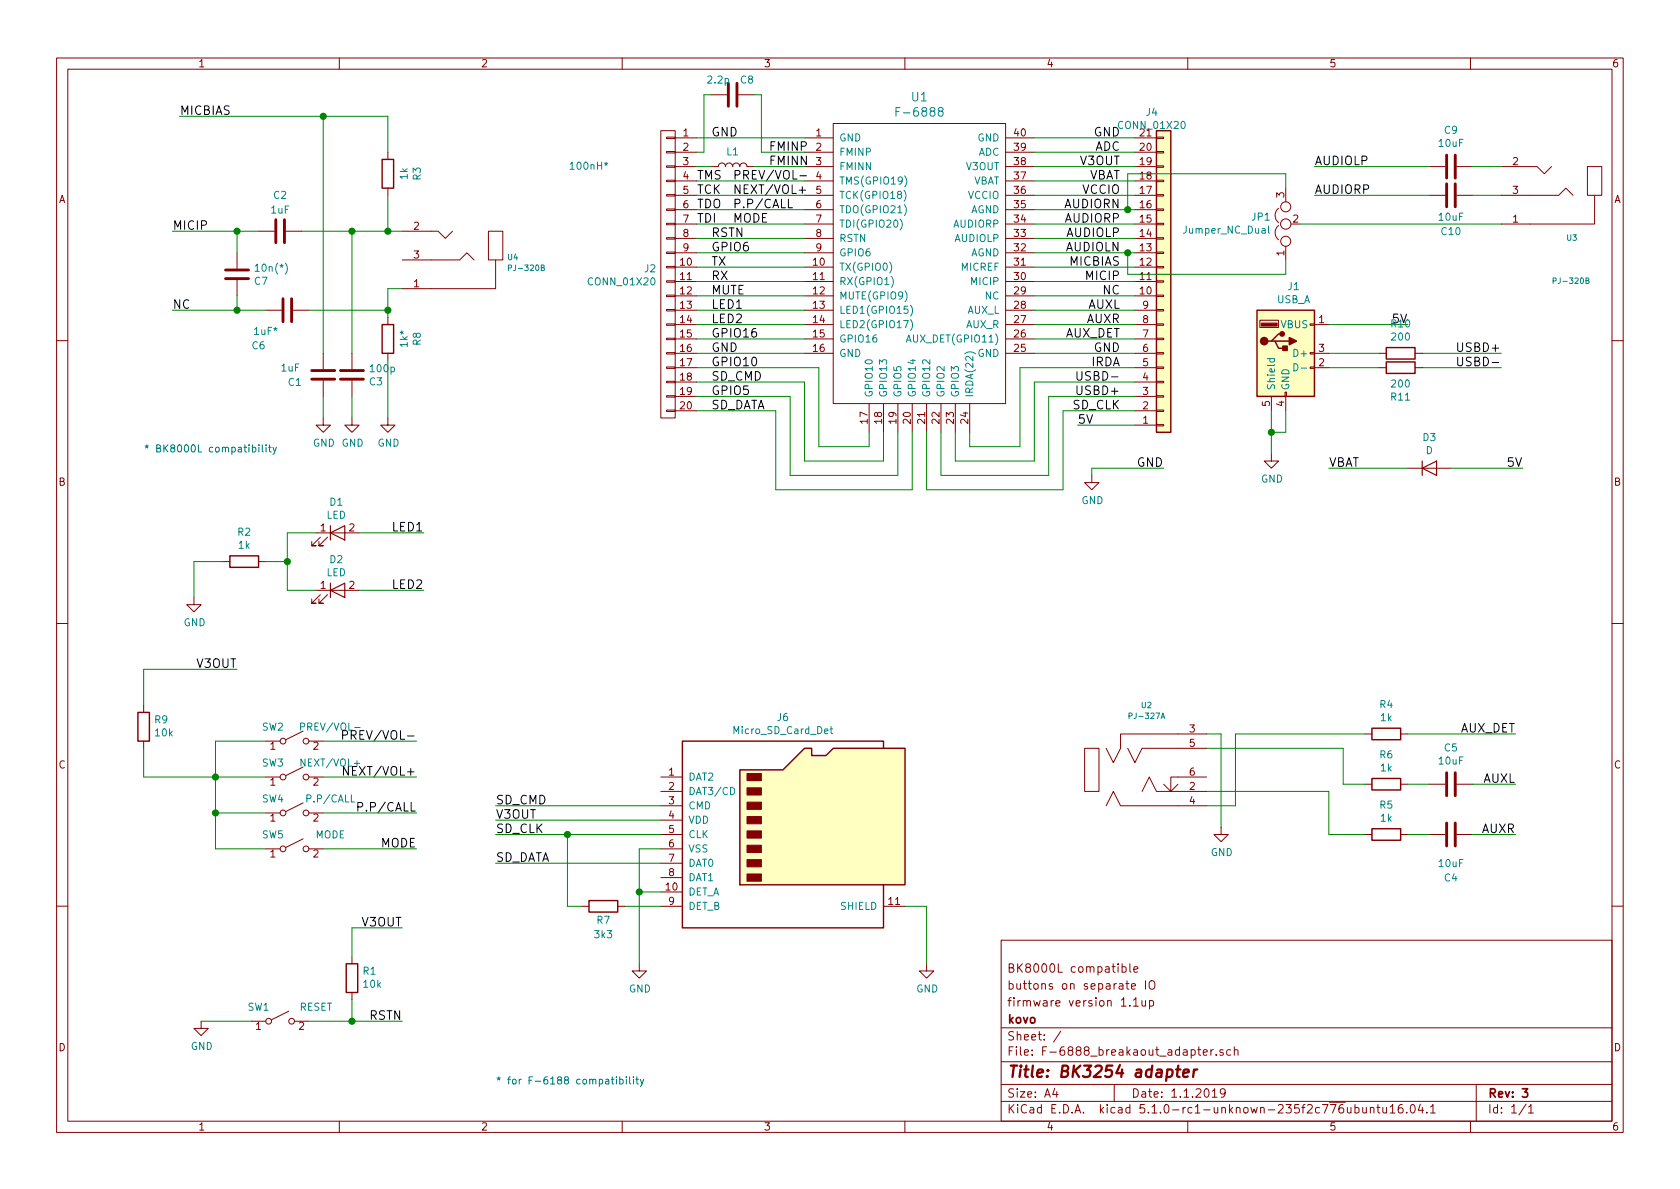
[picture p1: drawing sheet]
EESchema Schematic File Version 4
LIBS:F-6888_breakaout_adapter-cache
EELAYER 29 0
EELAYER END
$Descr A4 11693 8268
encoding utf-8
Sheet 1 1
Title "BK3254 adapter"
Date "1.1.2019"
Rev "3"
Comp "kovo"
Comment1 "firmware version 1.1up"
Comment2 "buttons on separate IO"
Comment3 "BK8000L compatible"
Comment4 ""
$EndDescr
$Comp
L F-6888_breakaout_adapter-rescue:F-6888-F-6888 U1
U 1 1
P 6350 1100
F 0 "U1" H 6400 1537 60  0000 C CNN
F 1 "F-6888" H 6400 1431 60  0000 C CNN
F 2 "modules:F-6888" H 6350 1100 60  0001 C CNN
F 3 "" H 6350 1100 60  0001 C CNN
	1    6350 1100
	1    0    0    -1  
$EndComp
$Comp
L F-6888_breakaout_adapter-rescue:CONN_01X20-RESCUE-F-6888_breakaout_adapter J2
U 1 1
P 4650 1900
F 0 "J2" H 4728 1941 50  0000 L CNN
F 1 "CONN_01X20" H 4728 1850 50  0000 L CNN
F 2 "Pin_Headers:Pin_Header_Straight_1x20_Pitch2.54mm" H 4650 1900 50  0001 C CNN
F 3 "" H 4650 1900 50  0001 C CNN
	1    4650 1900
	-1   0    0    -1  
$EndComp
$Comp
L Connector_Generic:Conn_01x21 J4
U 1 1
P 8100 1950
F 0 "J4" H 8018 775 50  0000 C CNN
F 1 "CONN_01X20" H 8018 866 50  0000 C CNN
F 2 "Pin_Headers:Pin_Header_Straight_1x21_Pitch2.54mm" H 8100 1950 50  0001 C CNN
F 3 "" H 8100 1950 50  0001 C CNN
	1    8100 1950
	1    0    0    1   
$EndComp
Text Label 4950 950  0    60   ~ 6
GND
Text Label 5350 1050 0    60   ~ 6
FMINP
Text Label 5350 1150 0    60   ~ 6
FMINN
Text Label 4850 1250 0    60   ~ 6
TMS
Text Label 4850 1350 0    60   ~ 6
TCK
Text Label 4850 1450 0    60   ~ 6
TDO
Text Label 4850 1550 0    60   ~ 6
TDI
Text Label 4950 1650 0    60   ~ 6
RSTN
Text Label 4950 1750 0    60   ~ 6
GPIO6
Text Label 4950 1850 0    60   ~ 6
TX
Text Label 4950 1950 0    60   ~ 6
RX
Text Label 4950 2050 0    60   ~ 6
MUTE
Text Label 4950 2150 0    60   ~ 6
LED1
Text Label 4950 2250 0    60   ~ 6
LED2
Text Label 4950 2450 0    60   ~ 6
GND
Text Label 4950 2550 0    60   ~ 6
GPIO10
Text Label 4950 2650 0    60   ~ 6
SD_CMD
Text Label 4950 2750 0    60   ~ 6
GPIO5
Text Label 4950 2850 0    60   ~ 6
SD_DATA
Text Label 7800 2550 2    60   ~ 6
IRDA
Text Label 7800 2650 2    60   ~ 6
USBD-
Text Label 7800 2750 2    60   ~ 6
USBD+
Text Label 7800 2850 2    60   ~ 6
SD_CLK
Text Label 7800 2450 2    60   ~ 6
GND
Text Label 7800 2350 2    60   ~ 6
AUX_DET
Text Label 7800 2250 2    60   ~ 6
AUXR
Text Label 7800 2150 2    60   ~ 6
AUXL
Text Label 7800 1950 2    60   ~ 6
MICIP
Text Label 7800 1850 2    60   ~ 6
MICBIAS
Text Label 7800 1750 2    60   ~ 6
AUDIOLN
Text Label 7800 1650 2    60   ~ 6
AUDIOLP
Text Label 7800 1550 2    60   ~ 6
AUDIORP
Text Label 7800 1450 2    60   ~ 6
AUDIORN
Text Label 7800 1350 2    60   ~ 6
VCCIO
Text Label 7800 1250 2    60   ~ 6
VBAT
Text Label 7800 1150 2    60   ~ 6
V3OUT
Text Label 7800 1050 2    60   ~ 6
ADC
Text Label 7800 950  2    60   ~ 6
GND
Text Label 5100 1250 0    60   ~ 6
PREV/VOL-
Text Label 5100 1350 0    60   ~ 6
NEXT/VOL+
Text Label 5100 1450 0    60   ~ 6
P.P/CALL
Text Label 5100 1550 0    60   ~ 6
MODE
Text Label 4950 2350 0    60   ~ 6
GPIO16
$Comp
L power:GND #PWR01
U 1 1
P 7600 3300
F 0 "#PWR01" H 7600 3050 50  0001 C CNN
F 1 "GND" H 7605 3127 50  0000 C CNN
F 2 "" H 7600 3300 50  0001 C CNN
F 3 "" H 7600 3300 50  0001 C CNN
	1    7600 3300
	1    0    0    -1  
$EndComp
Text Label 8100 3250 2    60   ~ 6
GND
$Comp
L F-6888_breakaout_adapter-rescue:LED-RESCUE-F-6888_breakaout_adapter D1
U 1 1
P 2350 3700
F 0 "D1" H 2341 3916 50  0000 C CNN
F 1 "LED" H 2341 3825 50  0000 C CNN
F 2 "LEDs:LED_1206_HandSoldering" H 2350 3700 50  0001 C CNN
F 3 "" H 2350 3700 50  0001 C CNN
	1    2350 3700
	1    0    0    -1  
$EndComp
$Comp
L power:GND #PWR02
U 1 1
P 1350 4150
F 0 "#PWR02" H 1350 3900 50  0001 C CNN
F 1 "GND" H 1355 3977 50  0000 C CNN
F 2 "" H 1350 4150 50  0001 C CNN
F 3 "" H 1350 4150 50  0001 C CNN
	1    1350 4150
	1    0    0    -1  
$EndComp
$Comp
L F-6888_breakaout_adapter-rescue:LED-RESCUE-F-6888_breakaout_adapter D2
U 1 1
P 2350 4100
F 0 "D2" H 2341 4316 50  0000 C CNN
F 1 "LED" H 2341 4225 50  0000 C CNN
F 2 "LEDs:LED_1206_HandSoldering" H 2350 4100 50  0001 C CNN
F 3 "" H 2350 4100 50  0001 C CNN
	1    2350 4100
	1    0    0    -1  
$EndComp
$Comp
L F-6888_breakaout_adapter-rescue:R-RESCUE-F-6888_breakaout_adapter R2
U 1 1
P 1700 3900
F 0 "R2" V 1493 3900 50  0000 C CNN
F 1 "1k" V 1584 3900 50  0000 C CNN
F 2 "Resistors_SMD:R_0805_HandSoldering" V 1630 3900 50  0001 C CNN
F 3 "" H 1700 3900 50  0001 C CNN
	1    1700 3900
	0    1    1    0   
$EndComp
Text Label 1250 800  0    60   ~ 6
MICBIAS
Text Label 1200 1600 0    60   ~ 6
MICIP
$Comp
L F-6888_breakaout_adapter-rescue:R-RESCUE-F-6888_breakaout_adapter R3
U 1 1
P 2700 1200
F 0 "R3" V 2493 1200 50  0000 C CNN
F 1 "1k" V 2584 1200 50  0000 C CNN
F 2 "Resistors_SMD:R_0805_HandSoldering" V 2630 1200 50  0001 C CNN
F 3 "" H 2700 1200 50  0001 C CNN
	1    2700 1200
	-1   0    0    1   
$EndComp
$Comp
L F-6888_breakaout_adapter-rescue:C-RESCUE-F-6888_breakaout_adapter C2
U 1 1
P 1950 1600
F 0 "C2" V 1698 1600 50  0000 C CNN
F 1 "1uF" V 1800 1600 50  0000 C CNN
F 2 "Capacitors_SMD:C_1206_HandSoldering" H 1988 1450 50  0001 C CNN
F 3 "" H 1950 1600 50  0001 C CNN
	1    1950 1600
	0    1    1    0   
$EndComp
$Comp
L F-6888_breakaout_adapter-rescue:C-RESCUE-F-6888_breakaout_adapter C1
U 1 1
P 2250 2600
F 0 "C1" H 2500 2550 50  0000 R CNN
F 1 "1uF" H 2550 2650 50  0000 R CNN
F 2 "Capacitors_SMD:C_1206_HandSoldering" H 2288 2450 50  0001 C CNN
F 3 "" H 2250 2600 50  0001 C CNN
	1    2250 2600
	-1   0    0    -1  
$EndComp
$Comp
L F-6888_breakaout_adapter-rescue:C-RESCUE-F-6888_breakaout_adapter C3
U 1 1
P 2450 2600
F 0 "C3" H 2335 2554 50  0000 R CNN
F 1 "100p" H 2335 2645 50  0000 R CNN
F 2 "Capacitors_SMD:C_0805_HandSoldering" H 2488 2450 50  0001 C CNN
F 3 "" H 2450 2600 50  0001 C CNN
	1    2450 2600
	-1   0    0    -1  
$EndComp
$Comp
L power:GND #PWR04
U 1 1
P 2250 2900
F 0 "#PWR04" H 2250 2650 50  0001 C CNN
F 1 "GND" H 2255 2727 50  0000 C CNN
F 2 "" H 2250 2900 50  0001 C CNN
F 3 "" H 2250 2900 50  0001 C CNN
	1    2250 2900
	1    0    0    -1  
$EndComp
$Comp
L power:GND #PWR07
U 1 1
P 8500 5750
F 0 "#PWR07" H 8500 5500 50  0001 C CNN
F 1 "GND" H 8505 5577 50  0000 C CNN
F 2 "" H 8500 5750 50  0001 C CNN
F 3 "" H 8500 5750 50  0001 C CNN
	1    8500 5750
	1    0    0    -1  
$EndComp
Text Label 10550 5450 2    60   ~ 6
AUXL
Text Label 10550 5100 2    60   ~ 6
AUX_DET
Text Label 10550 5800 2    60   ~ 6
AUXR
$Comp
L F-6888_breakaout_adapter-rescue:SW_SPST-RESCUE-F-6888_breakaout_adapter SW2
U 1 1
P 2050 5150
F 0 "SW2" H 1900 5250 50  0000 C CNN
F 1 "PREV/VOL-" H 2300 5250 50  0000 C CNN
F 2 "Buttons_Switches_SMD:SW_SPST_FSMSM" H 2050 5150 50  0001 C CNN
F 3 "" H 2050 5150 50  0001 C CNN
	1    2050 5150
	1    0    0    -1  
$EndComp
$Comp
L F-6888_breakaout_adapter-rescue:SW_SPST-RESCUE-F-6888_breakaout_adapter SW3
U 1 1
P 2050 5400
F 0 "SW3" H 1900 5500 50  0000 C CNN
F 1 "NEXT/VOL+" H 2300 5500 50  0000 C CNN
F 2 "Buttons_Switches_SMD:SW_SPST_FSMSM" H 2050 5400 50  0001 C CNN
F 3 "" H 2050 5400 50  0001 C CNN
	1    2050 5400
	1    0    0    -1  
$EndComp
$Comp
L F-6888_breakaout_adapter-rescue:SW_SPST-RESCUE-F-6888_breakaout_adapter SW4
U 1 1
P 2050 5650
F 0 "SW4" H 1900 5750 50  0000 C CNN
F 1 "P.P/CALL" H 2300 5750 50  0000 C CNN
F 2 "Buttons_Switches_SMD:SW_SPST_FSMSM" H 2050 5650 50  0001 C CNN
F 3 "" H 2050 5650 50  0001 C CNN
	1    2050 5650
	1    0    0    -1  
$EndComp
$Comp
L F-6888_breakaout_adapter-rescue:SW_SPST-RESCUE-F-6888_breakaout_adapter SW5
U 1 1
P 2050 5900
F 0 "SW5" H 1900 6000 50  0000 C CNN
F 1 "MODE" H 2300 6000 50  0000 C CNN
F 2 "Buttons_Switches_SMD:SW_SPST_FSMSM" H 2050 5900 50  0001 C CNN
F 3 "" H 2050 5900 50  0001 C CNN
	1    2050 5900
	1    0    0    -1  
$EndComp
$Comp
L F-6888_breakaout_adapter-rescue:R-RESCUE-F-6888_breakaout_adapter R4
U 1 1
P 9650 5100
F 0 "R4" V 9443 5100 50  0000 C CNN
F 1 "1k" V 9534 5100 50  0000 C CNN
F 2 "Resistors_SMD:R_0805_HandSoldering" V 9580 5100 50  0001 C CNN
F 3 "" H 9650 5100 50  0001 C CNN
	1    9650 5100
	0    1    1    0   
$EndComp
$Comp
L F-6888_breakaout_adapter-rescue:R-RESCUE-F-6888_breakaout_adapter R5
U 1 1
P 9650 5800
F 0 "R5" V 9443 5800 50  0000 C CNN
F 1 "1k" V 9534 5800 50  0000 C CNN
F 2 "Resistors_SMD:R_0805_HandSoldering" V 9580 5800 50  0001 C CNN
F 3 "" H 9650 5800 50  0001 C CNN
	1    9650 5800
	0    1    1    0   
$EndComp
$Comp
L F-6888_breakaout_adapter-rescue:R-RESCUE-F-6888_breakaout_adapter R6
U 1 1
P 9650 5450
F 0 "R6" V 9443 5450 50  0000 C CNN
F 1 "1k" V 9534 5450 50  0000 C CNN
F 2 "Resistors_SMD:R_0805_HandSoldering" V 9580 5450 50  0001 C CNN
F 3 "" H 9650 5450 50  0001 C CNN
	1    9650 5450
	0    1    1    0   
$EndComp
$Comp
L Device:C C4
U 1 1
P 10100 5800
F 0 "C4" V 10400 5800 50  0000 C CNN
F 1 "10uF" V 10300 5800 50  0000 C CNN
F 2 "Capacitors_SMD:C_1206_HandSoldering" H 10138 5650 50  0001 C CNN
F 3 "" H 10100 5800 50  0001 C CNN
	1    10100 5800
	0    1    1    0   
$EndComp
$Comp
L Device:C C5
U 1 1
P 10100 5450
F 0 "C5" V 9845 5450 50  0000 C CNN
F 1 "10uF" V 9936 5450 50  0000 C CNN
F 2 "Capacitors_SMD:C_1206_HandSoldering" H 10138 5300 50  0001 C CNN
F 3 "" H 10100 5450 50  0001 C CNN
	1    10100 5450
	0    1    1    0   
$EndComp
Text Label 2950 3700 2    60   ~ 6
LED1
Text Label 2950 4100 2    60   ~ 6
LED2
$Comp
L power:GND #PWR03
U 1 1
P 1400 7100
F 0 "#PWR03" H 1400 6850 50  0001 C CNN
F 1 "GND" H 1405 6927 50  0000 C CNN
F 2 "" H 1400 7100 50  0001 C CNN
F 3 "" H 1400 7100 50  0001 C CNN
	1    1400 7100
	1    0    0    -1  
$EndComp
Text Label 2900 5150 2    60   ~ 6
PREV/VOL-
Text Label 2900 5400 2    60   ~ 6
NEXT/VOL+
Text Label 2900 5650 2    60   ~ 6
P.P/CALL
Text Label 2900 5900 2    60   ~ 6
MODE
$Comp
L F-6888_breakaout_adapter-rescue:SW_SPST-RESCUE-F-6888_breakaout_adapter SW1
U 1 1
P 1950 7100
F 0 "SW1" H 1800 7200 50  0000 C CNN
F 1 "RESET" H 2200 7200 50  0000 C CNN
F 2 "Buttons_Switches_SMD:SW_SPST_FSMSM" H 1950 7100 50  0001 C CNN
F 3 "" H 1950 7100 50  0001 C CNN
	1    1950 7100
	1    0    0    -1  
$EndComp
Text Label 2800 7100 2    60   ~ 6
RSTN
$Comp
L F-6888_breakaout_adapter-rescue:R-RESCUE-F-6888_breakaout_adapter R1
U 1 1
P 2450 6800
F 0 "R1" H 2380 6754 50  0000 R CNN
F 1 "10k" H 2380 6845 50  0000 R CNN
F 2 "Resistors_SMD:R_0805_HandSoldering" V 2380 6800 50  0001 C CNN
F 3 "" H 2450 6800 50  0001 C CNN
	1    2450 6800
	-1   0    0    1   
$EndComp
$Comp
L F-6888_breakaout_adapter-rescue:Micro_SD_Card_Det-RESCUE-F-6888_breakaout_adapter J6
U 1 1
P 5500 5800
F 0 "J6" H 5450 6617 50  0000 C CNN
F 1 "Micro_SD_Card_Det" H 5450 6526 50  0000 C CNN
F 2 "modules:Conn_uSDcard" H 7550 6500 50  0001 C CNN
F 3 "" H 5500 5900 50  0001 C CNN
	1    5500 5800
	1    0    0    -1  
$EndComp
$Comp
L power:GND #PWR09
U 1 1
P 6450 6700
F 0 "#PWR09" H 6450 6450 50  0001 C CNN
F 1 "GND" H 6455 6527 50  0000 C CNN
F 2 "" H 6450 6700 50  0001 C CNN
F 3 "" H 6450 6700 50  0001 C CNN
	1    6450 6700
	1    0    0    -1  
$EndComp
$Comp
L power:GND #PWR08
U 1 1
P 4450 6700
F 0 "#PWR08" H 4450 6450 50  0001 C CNN
F 1 "GND" H 4455 6527 50  0000 C CNN
F 2 "" H 4450 6700 50  0001 C CNN
F 3 "" H 4450 6700 50  0001 C CNN
	1    4450 6700
	1    0    0    -1  
$EndComp
Text Label 3450 5600 0    60   ~ 6
SD_CMD
Text Label 3450 5700 0    60   ~ 6
V3OUT
Text Label 3450 5800 0    60   ~ 6
SD_CLK
Wire Wire Line
	4850 950  5600 950 
Wire Wire Line
	4850 1250 5600 1250
Wire Wire Line
	4850 1350 5600 1350
Wire Wire Line
	5600 1450 4850 1450
Wire Wire Line
	4850 1550 5600 1550
Wire Wire Line
	5600 1650 4850 1650
Wire Wire Line
	4850 1750 5600 1750
Wire Wire Line
	5600 1850 4850 1850
Wire Wire Line
	4850 1950 5600 1950
Wire Wire Line
	5600 2050 4850 2050
Wire Wire Line
	4850 2150 5600 2150
Wire Wire Line
	5600 2250 4850 2250
Wire Wire Line
	4850 2350 5600 2350
Wire Wire Line
	4850 2450 5600 2450
Wire Wire Line
	4850 2550 5700 2550
Wire Wire Line
	5700 2550 5700 3100
Wire Wire Line
	5700 3100 6050 3100
Wire Wire Line
	6050 3100 6050 3000
Wire Wire Line
	4850 2650 5600 2650
Wire Wire Line
	5600 2650 5600 3200
Wire Wire Line
	5600 3200 6150 3200
Wire Wire Line
	6150 3200 6150 3000
Wire Wire Line
	6250 3000 6250 3300
Wire Wire Line
	6250 3300 5500 3300
Wire Wire Line
	5500 3300 5500 2750
Wire Wire Line
	5500 2750 4850 2750
Wire Wire Line
	4850 2850 5400 2850
Wire Wire Line
	5400 2850 5400 3400
Wire Wire Line
	5400 3400 6350 3400
Wire Wire Line
	6350 3400 6350 3000
Wire Wire Line
	7200 950  7900 950 
Wire Wire Line
	7900 1050 7200 1050
Wire Wire Line
	7200 1150 7900 1150
Wire Wire Line
	7200 1250 7900 1250
Wire Wire Line
	7900 1350 7200 1350
Wire Wire Line
	7200 1450 7850 1450
Wire Wire Line
	7900 1550 7200 1550
Wire Wire Line
	7200 1650 7900 1650
Wire Wire Line
	7900 1750 7850 1750
Wire Wire Line
	7200 1850 7900 1850
Wire Wire Line
	7900 1950 7200 1950
Wire Wire Line
	7200 2050 7900 2050
Wire Wire Line
	7900 2150 7200 2150
Wire Wire Line
	7200 2250 7900 2250
Wire Wire Line
	7900 2350 7200 2350
Wire Wire Line
	7200 2450 7900 2450
Wire Wire Line
	7900 2550 7100 2550
Wire Wire Line
	7100 2550 7100 3100
Wire Wire Line
	7100 3100 6750 3100
Wire Wire Line
	6750 3100 6750 3000
Wire Wire Line
	6650 3000 6650 3200
Wire Wire Line
	6650 3200 7200 3200
Wire Wire Line
	7200 3200 7200 2650
Wire Wire Line
	7200 2650 7900 2650
Wire Wire Line
	7900 2750 7300 2750
Wire Wire Line
	7300 2750 7300 3300
Wire Wire Line
	7300 3300 6550 3300
Wire Wire Line
	6550 3300 6550 3000
Wire Wire Line
	6450 3000 6450 3400
Wire Wire Line
	6450 3400 7400 3400
Wire Wire Line
	7400 3400 7400 2850
Wire Wire Line
	7400 2850 7900 2850
Wire Wire Line
	7600 3250 7600 3300
Wire Wire Line
	7600 3250 8100 3250
Wire Wire Line
	1200 1600 1650 1600
Wire Wire Line
	2250 2750 2250 2900
Wire Wire Line
	9350 5200 9350 5450
Wire Wire Line
	9350 5450 9500 5450
Wire Wire Line
	9500 5800 9250 5800
Wire Wire Line
	10550 5800 10250 5800
Wire Wire Line
	9950 5800 9800 5800
Wire Wire Line
	9950 5450 9800 5450
Wire Wire Line
	10550 5450 10250 5450
Wire Wire Line
	10550 5100 9800 5100
Wire Wire Line
	1350 4150 1350 3900
Wire Wire Line
	1350 3900 1550 3900
Wire Wire Line
	1850 3900 2000 3900
Wire Wire Line
	2000 3700 2000 3900
Wire Wire Line
	2000 3700 2200 3700
Wire Wire Line
	2000 4100 2200 4100
Connection ~ 2000 3900
Wire Wire Line
	2500 3700 2950 3700
Wire Wire Line
	2950 4100 2500 4100
Wire Wire Line
	2250 5150 2900 5150
Wire Wire Line
	2900 5400 2250 5400
Wire Wire Line
	2250 5650 2900 5650
Wire Wire Line
	2900 5900 2250 5900
Wire Wire Line
	1500 5150 1850 5150
Wire Wire Line
	1850 5400 1500 5400
Connection ~ 1500 5400
Wire Wire Line
	1850 5650 1500 5650
Connection ~ 1500 5650
Wire Wire Line
	1500 5900 1850 5900
Wire Wire Line
	2150 7100 2450 7100
Wire Wire Line
	1750 7100 1400 7100
Wire Wire Line
	2450 6950 2450 7100
Connection ~ 2450 7100
Wire Wire Line
	2450 6650 2450 6450
Wire Wire Line
	2450 6450 2800 6450
Wire Wire Line
	6450 6700 6450 6300
Wire Wire Line
	6450 6300 6300 6300
Wire Wire Line
	4600 5900 4450 5900
Wire Wire Line
	4600 5700 3450 5700
Wire Wire Line
	4600 5800 3950 5800
$Comp
L F-6888_breakaout_adapter-rescue:R-RESCUE-F-6888_breakaout_adapter R7
U 1 1
P 4200 6300
F 0 "R7" V 4100 6300 50  0000 C CNN
F 1 "3k3" V 4000 6300 50  0000 C CNN
F 2 "Resistors_SMD:R_0805_HandSoldering" V 4130 6300 50  0001 C CNN
F 3 "" H 4200 6300 50  0001 C CNN
	1    4200 6300
	0    -1   -1   0   
$EndComp
Wire Wire Line
	4600 6000 3450 6000
Text Label 3450 6000 0    60   ~ 6
SD_DATA
Wire Wire Line
	2000 3900 2000 4100
Wire Wire Line
	1500 5400 1500 5650
Wire Wire Line
	1500 5650 1500 5900
Wire Wire Line
	1500 5150 1500 5400
Wire Wire Line
	2450 7100 2800 7100
Text Label 9150 1350 0    60   ~ 6
AUDIORP
Text Label 9150 1150 0    60   ~ 6
AUDIOLP
Wire Wire Line
	4600 5600 3450 5600
Wire Wire Line
	4050 6300 3950 6300
Connection ~ 3950 5800
Wire Wire Line
	3950 5800 3450 5800
$Comp
L Device:Jumper_NC_Dual JP1
U 1 1
P 8950 1550
F 0 "JP1" V 8996 1652 50  0000 L CNN
F 1 "Jumper_NC_Dual" V 8905 1652 50  0000 L CNN
F 2 "Jumper:SolderJumper-3_P1.3mm_Open_Pad1.0x1.5mm" H 8950 1550 50  0001 C CNN
F 3 "~" H 8950 1550 50  0001 C CNN
	1    8950 1550
	0    -1   -1   0   
$EndComp
Wire Wire Line
	8950 1200 7850 1200
Wire Wire Line
	7850 1200 7850 1450
Wire Wire Line
	8950 1200 8950 1300
Connection ~ 7850 1450
Wire Wire Line
	7850 1450 7900 1450
Wire Wire Line
	8950 1800 8950 1900
Wire Wire Line
	8950 1900 7850 1900
Wire Wire Line
	7850 1900 7850 1750
Connection ~ 7850 1750
Wire Wire Line
	7850 1750 7200 1750
Wire Wire Line
	8400 5200 9350 5200
Wire Wire Line
	9250 5500 9250 5800
Wire Wire Line
	8400 5500 9250 5500
Wire Wire Line
	4350 6300 4600 6300
Wire Wire Line
	3950 5800 3950 6300
Wire Wire Line
	4600 6200 4450 6200
Wire Wire Line
	4450 5900 4450 6200
Connection ~ 4450 6200
Wire Wire Line
	4450 6200 4450 6700
$Comp
L Device:D D3
U 1 1
P 9950 3250
F 0 "D3" H 9950 3466 50  0000 C CNN
F 1 "D" H 9950 3375 50  0000 C CNN
F 2 "Diodes_SMD.pretty:MELF_Handsoldering" H 9950 3250 50  0001 C CNN
F 3 "~" H 9950 3250 50  0001 C CNN
	1    9950 3250
	1    0    0    -1  
$EndComp
Wire Wire Line
	10100 3250 10600 3250
Wire Wire Line
	9800 3250 9250 3250
Text Label 10600 3250 2    60   ~ 6
5V
Text Label 9250 3250 0    60   ~ 6
VBAT
$Comp
L F-6888_breakaout_adapter-rescue:USB_A-Connector_Specialized J1
U 1 1
P 8950 2450
F 0 "J1" H 9005 2917 50  0000 C CNN
F 1 "USB_A" H 9005 2826 50  0000 C CNN
F 2 "modules:USB_A" H 9100 2400 50  0001 C CNN
F 3 "" H 9100 2400 50  0001 C CNN
	1    8950 2450
	1    0    0    -1  
$EndComp
Text Label 10450 2550 2    60   ~ 6
USBD-
Text Label 10450 2450 2    60   ~ 6
USBD+
Text Label 9800 2250 2    60   ~ 6
5V
Wire Wire Line
	9250 2250 9800 2250
Wire Wire Line
	9900 2450 10450 2450
Wire Wire Line
	10450 2550 9900 2550
$Comp
L power:GND #PWR0101
U 1 1
P 8850 3150
F 0 "#PWR0101" H 8850 2900 50  0001 C CNN
F 1 "GND" H 8855 2977 50  0000 C CNN
F 2 "" H 8850 3150 50  0001 C CNN
F 3 "" H 8850 3150 50  0001 C CNN
	1    8850 3150
	1    0    0    -1  
$EndComp
Wire Wire Line
	8850 2850 8850 3000
Wire Wire Line
	8950 2850 8950 3000
Wire Wire Line
	8950 3000 8850 3000
Connection ~ 8850 3000
Wire Wire Line
	8850 3000 8850 3150
Text Label 7500 2950 0    60   ~ 6
5V
Wire Wire Line
	7500 2950 7900 2950
$Comp
L jacks:PJ-327A U2
U 1 1
P 8000 5400
F 0 "U2" H 7981 5901 39  0000 C CNN
F 1 "PJ-327A" H 7981 5826 39  0000 C CNN
F 2 "jacks:PJ-327A" H 8000 5400 39  0001 C CNN
F 3 "" H 8000 5400 39  0001 C CNN
	1    8000 5400
	1    0    0    -1  
$EndComp
Wire Wire Line
	9500 5100 8600 5100
Wire Wire Line
	8600 5100 8600 5600
Wire Wire Line
	8600 5600 8400 5600
Wire Wire Line
	8500 5100 8400 5100
Wire Wire Line
	8500 5100 8500 5750
$Comp
L jacks:PJ-320B U3
U 1 1
P 10850 1250
F 0 "U3" H 10800 1650 39  0000 R CNN
F 1 "PJ-320B" H 10900 1950 39  0000 R CNN
F 2 "jacks:3.5mm_stereo_jack_PJ320B" H 11050 1350 39  0001 C CNN
F 3 "" H 11050 1350 39  0001 C CNN
	1    10850 1250
	-1   0    0    1   
$EndComp
$Comp
L F-6888_breakaout_adapter-rescue:R-RESCUE-F-6888_breakaout_adapter R8
U 1 1
P 2700 2350
F 0 "R8" V 2493 2350 50  0000 C CNN
F 1 "1k*" V 2584 2350 50  0000 C CNN
F 2 "Resistors_SMD:R_0805_HandSoldering" V 2630 2350 50  0001 C CNN
F 3 "" H 2700 2350 50  0001 C CNN
	1    2700 2350
	-1   0    0    1   
$EndComp
$Comp
L power:GND #PWR010
U 1 1
P 2700 2900
F 0 "#PWR010" H 2700 2650 50  0001 C CNN
F 1 "GND" H 2705 2727 50  0000 C CNN
F 2 "" H 2700 2900 50  0001 C CNN
F 3 "" H 2700 2900 50  0001 C CNN
	1    2700 2900
	1    0    0    -1  
$EndComp
Wire Wire Line
	2800 2000 2700 2000
$Comp
L jacks:PJ-320B U4
U 1 1
P 3200 1700
F 0 "U4" H 2872 1785 39  0000 R CNN
F 1 "PJ-320B" H 2872 1860 39  0000 R CNN
F 2 "jacks:3.5mm_stereo_jack_PJ320B" H 3400 1800 39  0001 C CNN
F 3 "" H 3400 1800 39  0001 C CNN
	1    3200 1700
	-1   0    0    1   
$EndComp
Wire Wire Line
	2700 2200 2700 2150
Wire Wire Line
	2450 2450 2450 1600
Connection ~ 2450 1600
Wire Wire Line
	2450 1600 2700 1600
$Comp
L power:GND #PWR06
U 1 1
P 2450 2900
F 0 "#PWR06" H 2450 2650 50  0001 C CNN
F 1 "GND" H 2455 2727 50  0000 C CNN
F 2 "" H 2450 2900 50  0001 C CNN
F 3 "" H 2450 2900 50  0001 C CNN
	1    2450 2900
	1    0    0    -1  
$EndComp
Wire Wire Line
	2450 2900 2450 2750
$Comp
L F-6888_breakaout_adapter-rescue:C-RESCUE-F-6888_breakaout_adapter C6
U 1 1
P 2000 2150
F 0 "C6" V 1750 2350 50  0000 C CNN
F 1 "1uF*" V 1850 2300 50  0000 C CNN
F 2 "Capacitors_SMD:C_1206_HandSoldering" H 2038 2000 50  0001 C CNN
F 3 "" H 2000 2150 50  0001 C CNN
	1    2000 2150
	0    -1   -1   0   
$EndComp
Wire Wire Line
	1850 2150 1650 2150
Text Label 1200 2150 0    60   ~ 6
NC
Text Label 7800 2050 2    60   ~ 6
NC
$Comp
L F-6888_breakaout_adapter-rescue:R-RESCUE-F-6888_breakaout_adapter R9
U 1 1
P 1000 5050
F 0 "R9" H 930 5004 50  0000 R CNN
F 1 "10k" H 930 5095 50  0000 R CNN
F 2 "Resistors_SMD:R_0805_HandSoldering" V 930 5050 50  0001 C CNN
F 3 "" H 1000 5050 50  0001 C CNN
	1    1000 5050
	-1   0    0    1   
$EndComp
Wire Wire Line
	1000 5200 1000 5400
Wire Wire Line
	1000 5400 1500 5400
Wire Wire Line
	1000 4900 1000 4650
Wire Wire Line
	1000 4650 1650 4650
Text Label 1650 4650 2    60   ~ 6
V3OUT
Wire Wire Line
	2700 2500 2700 2900
Wire Wire Line
	2150 2150 2700 2150
Connection ~ 2700 2150
Wire Wire Line
	2700 2150 2700 2000
Wire Wire Line
	2700 1350 2700 1600
Connection ~ 2700 1600
Wire Wire Line
	2700 1600 2800 1600
Wire Wire Line
	2700 800  2700 1050
Wire Wire Line
	1250 800  2250 800 
Wire Wire Line
	2100 1600 2450 1600
Wire Wire Line
	2250 2450 2250 800 
Connection ~ 2250 800 
Wire Wire Line
	2250 800  2700 800 
Text Notes 3450 7550 0    50   ~ 6
* for F-6188 compatibility
$Comp
L F-6888_breakaout_adapter-rescue:C-RESCUE-F-6888_breakaout_adapter C7
U 1 1
P 1650 1900
F 0 "C7" H 1535 1854 50  0000 R CNN
F 1 "10n(*)" H 1535 1945 50  0000 R CNN
F 2 "Capacitors_SMD:C_0805_HandSoldering" H 1688 1750 50  0001 C CNN
F 3 "" H 1650 1900 50  0001 C CNN
	1    1650 1900
	-1   0    0    -1  
$EndComp
Wire Wire Line
	1650 1750 1650 1600
Connection ~ 1650 1600
Wire Wire Line
	1650 1600 1800 1600
Wire Wire Line
	1650 2050 1650 2150
Connection ~ 1650 2150
Wire Wire Line
	1650 2150 1200 2150
Wire Wire Line
	9050 1550 10450 1550
$Comp
L Device:C C9
U 1 1
P 10100 1150
F 0 "C9" V 9845 1150 50  0000 C CNN
F 1 "10uF" V 9936 1150 50  0000 C CNN
F 2 "Capacitors_SMD:C_1206_HandSoldering" H 10138 1000 50  0001 C CNN
F 3 "" H 10100 1150 50  0001 C CNN
	1    10100 1150
	0    1    1    0   
$EndComp
$Comp
L Device:C C10
U 1 1
P 10100 1350
F 0 "C10" V 10350 1350 50  0000 C CNN
F 1 "10uF" V 10250 1350 50  0000 C CNN
F 2 "Capacitors_SMD:C_1206_HandSoldering" H 10138 1200 50  0001 C CNN
F 3 "" H 10100 1350 50  0001 C CNN
	1    10100 1350
	0    1    1    0   
$EndComp
Wire Wire Line
	9150 1150 9950 1150
Wire Wire Line
	9150 1350 9950 1350
Wire Wire Line
	10250 1150 10450 1150
Wire Wire Line
	10450 1350 10250 1350
Text Label 2800 6450 2    60   ~ 6
V3OUT
$Comp
L F-6888_breakaout_adapter-rescue:C-RESCUE-F-6888_breakaout_adapter C8
U 1 1
P 5100 650
F 0 "C8" V 5200 550 50  0000 C CNN
F 1 "2.2p" V 5200 750 50  0000 C CNN
F 2 "Capacitors_SMD:C_0603_HandSoldering" H 5138 500 50  0001 C CNN
F 3 "" H 5100 650 50  0001 C CNN
	1    5100 650 
	0    -1   -1   0   
$EndComp
Wire Wire Line
	4850 1050 4900 1050
Wire Wire Line
	4900 1050 4900 650 
Wire Wire Line
	4900 650  4950 650 
Wire Wire Line
	5250 650  5300 650 
Wire Wire Line
	5300 650  5300 1050
Wire Wire Line
	5300 1050 5600 1050
$Comp
L Device:L L1
U 1 1
P 5100 1150
F 0 "L1" V 5200 1150 50  0000 C CNN
F 1 "100nH*" V 5100 2150 50  0000 C CNN
F 2 "Resistors_SMD.pretty:R_0805_HandSoldering" H 5100 1150 50  0001 C CNN
F 3 "~" H 5100 1150 50  0001 C CNN
	1    5100 1150
	0    -1   -1   0   
$EndComp
Wire Wire Line
	4950 1150 4850 1150
Wire Wire Line
	5250 1150 5600 1150
$Comp
L F-6888_breakaout_adapter-rescue:R-RESCUE-F-6888_breakaout_adapter R10
U 1 1
P 9750 2450
F 0 "R10" V 9543 2450 50  0000 C CNN
F 1 "200" V 9634 2450 50  0000 C CNN
F 2 "Resistors_SMD:R_0805_HandSoldering" V 9680 2450 50  0001 C CNN
F 3 "" H 9750 2450 50  0001 C CNN
	1    9750 2450
	0    1    1    0   
$EndComp
$Comp
L F-6888_breakaout_adapter-rescue:R-RESCUE-F-6888_breakaout_adapter R11
U 1 1
P 9750 2550
F 0 "R11" V 9543 2550 50  0000 C CNN
F 1 "200" V 9634 2550 50  0000 C CNN
F 2 "Resistors_SMD:R_0805_HandSoldering" V 9680 2550 50  0001 C CNN
F 3 "" H 9750 2550 50  0001 C CNN
	1    9750 2550
	0    -1   -1   0   
$EndComp
Wire Wire Line
	9600 2450 9250 2450
Wire Wire Line
	9250 2550 9600 2550
Text Notes 1000 3150 0    50   ~ 6
* BK8000L compatibility
$EndSCHEMATC
